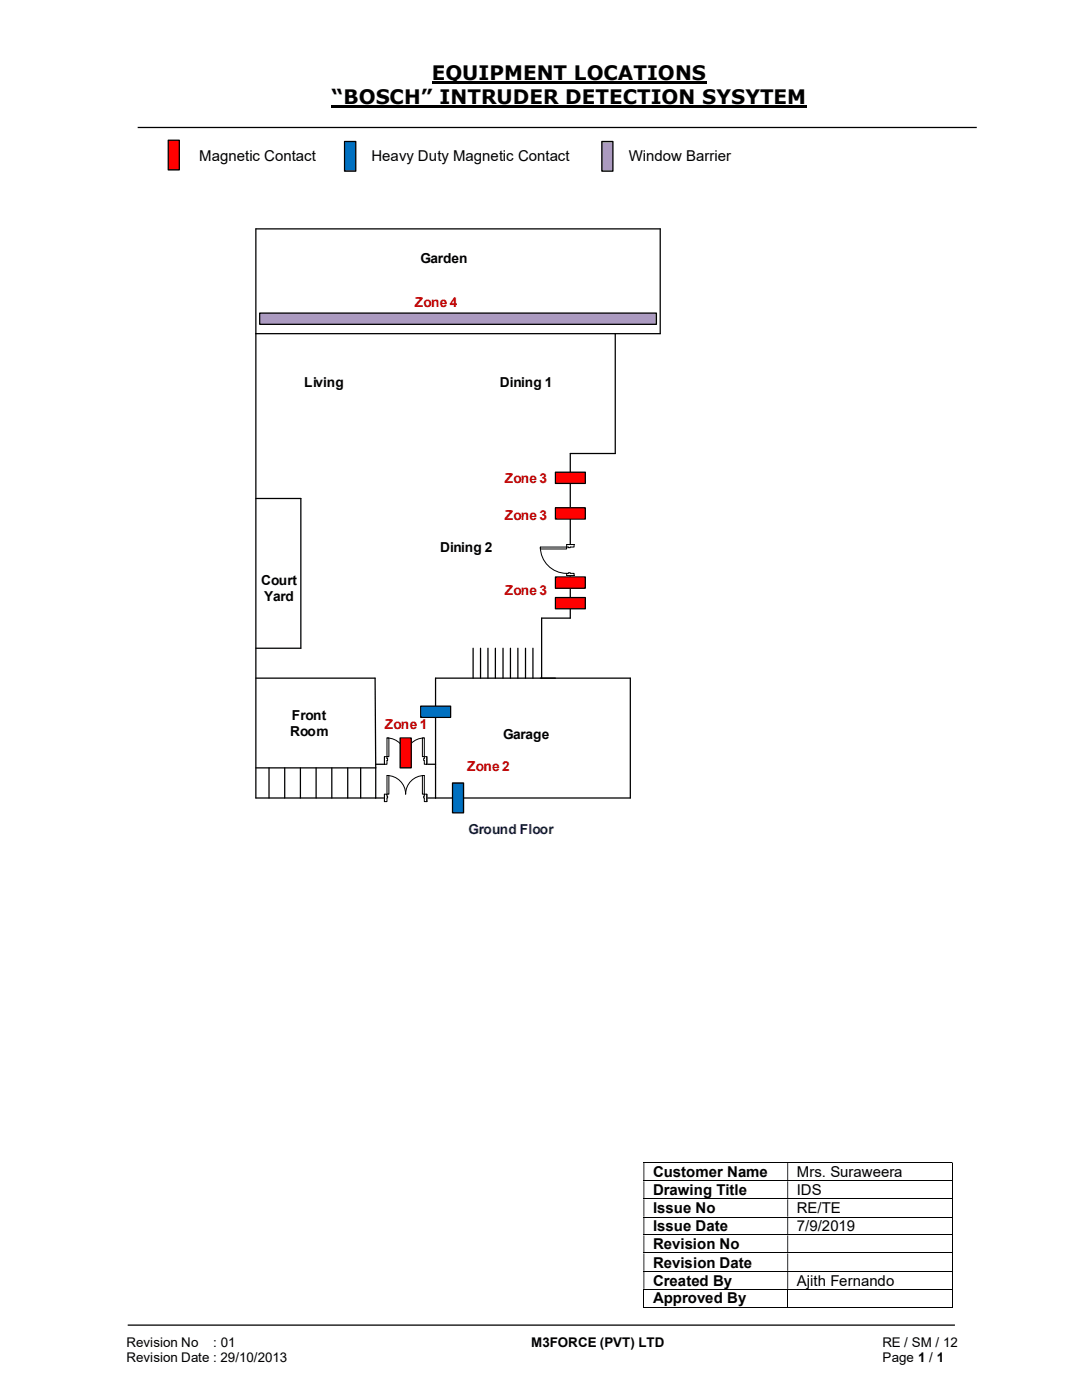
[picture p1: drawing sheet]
<svg xmlns="http://www.w3.org/2000/svg" width="216mm" height="279mm" viewBox="0 0 216 279" stroke-linecap="round" stroke-linejoin="round" font-family="sans-serif">
<path d="M86.1 16.5h54.9M66.2 21.3h94.8" fill="none" stroke="#000" stroke-width=".42"/>
<path d="M27.5 25.4h167.4M25.5 264.5h165" fill="none" stroke="#000" stroke-width=".25"/>
<g fill="none" stroke="#000" stroke-width=".2">
<path d="M128.4 232.1h61.6M128.4 235.7h61.6M128.4 239.3h61.6M190.1 232.1v3.5M190.1 235.8v3.4M190.1 239.4v3.4M128.4 242.9h61.6M128.4 246.5h61.6M128.4 250.1h61.6M128.4 253.7h61.6M128.4 257.3h61.6M128.5 257.3v3.7"/>
<path d="M157.2 257.3v3.7M190.1 243v3.4M190.1 246.5v3.5M190.1 250.1v3.5M190.1 253.8v3.4M190.1 257.3v3.7M128.4 260.9h28.7M157.3 260.9h32.7"/>
</g>
<g fill="#000">
<path d="M190 232h.2v.1h-.2zM128.4 232.1h.2v3.5h-.2zM157.1 232.1h.2v3.5h-.2z" fill-rule="evenodd"/>
<path d="M190 235.6h.2v.2h-.2zM128.4 235.8h.2v3.4h-.2zM157.1 235.8h.2v3.4h-.2z" fill-rule="evenodd"/>
<path d="M190 239.2h.2v.2h-.2zM128.4 239.4h.2v3.4h-.2zM157.1 239.4h.2v3.4h-.2z" fill-rule="evenodd"/>
<path d="M190 242.8h.2v.2h-.2zM128.4 243h.2v3.4h-.2zM157.1 243h.2v3.4h-.2z" fill-rule="evenodd"/>
<path d="M190 246.4h.2v.1h-.2zM128.4 246.5h.2v3.5h-.2zM157.1 246.5h.2v3.5h-.2z" fill-rule="evenodd"/>
<path d="M190 250h.2v.1h-.2zM128.4 250.1h.2v3.5h-.2zM157.1 250.1h.2v3.5h-.2z" fill-rule="evenodd"/>
<path d="M190 253.6h.2v.2h-.2zM128.4 253.8h.2v3.4h-.2zM157.1 253.8h.2v3.4h-.2z" fill-rule="evenodd"/>
</g>
<path d="M190 257.2h.2v.1h-.2zM190 260.8h.2v.2h-.2z" fill="#000"/>
<path d="M33.6 28h2.2v5.9h-2.2z" fill="#f00"/>
<path d="M33.6 28h2.2v5.9h-2.2z" fill="none" stroke="#000" stroke-width=".25"/>
<path d="M120.1 28.2h2.2v6h-2.2z" fill="#ab9ac0"/>
<path d="M120.1 28.2h2.2v6h-2.2z" fill="none" stroke="#000" stroke-width=".25"/>
<path d="M51.8 62.5h79.2v2.2h-79.2z" fill-rule="evenodd" fill="#ab9ac0"/>
<path d="M51.1 66.6h80.6v-20.9h-80.6v113.6h74.7v-24h-38.9v24M51.8 62.5h79.2v2.2h-79.2zM122.8 66.6v23.9h-9v32.9h-5.7v11.9M51.1 99.5h8.9v29.9h-8.9M51.1 135.3h23.7l.2 17.9M51.1 153.2h23.9M75 152.5h11.9M75 153.2v6.1" fill="none" stroke="#000" stroke-width=".25"/>
<path d="M76.7 158.5h8.5v1.5h-8.5z" fill="#fff"/>
<path d="M76.7 158.5h8.5v1.5h-8.5z" fill="none" stroke="#fff" stroke-width=".2"/>
<path d="M84.7 158.5v1.5h.5v-1.5zM76.7 158.5h.5v1.5h-.5z" fill-rule="evenodd" fill="#fff"/>
<path d="M77.2 158.9v-.4h-.5v1.5h.5v-.7M84.7 158.9v-.4h.5v1.5h-.5v-.7" fill="none" stroke="#000" stroke-width=".2"/>
<path d="M84.5 158.9v.4h.2v-.4zM77.2 158.9h.1v.4h-.1z" fill-rule="evenodd" fill="#fff"/>
<path d="M76.7 158.5v1.5M77.2 154.8a3.7 3.7 0 0 1 3.7 3.7 3.7 3.7 0 0 1 3.8-3.7M77.2 158.9h.1v.4h-.1M84.7 158.9h-.2v.4h.2M85.2 158.5v1.5" fill="none" stroke="#000" stroke-width=".2"/>
<path d="M77.2 154.8h.4v3.7h-.4z" fill-rule="evenodd" fill="#fff"/>
<path d="M77.2 154.8h.4v3.7h-.4z" fill="none" stroke="#000" stroke-width=".2"/>
<path d="M84.3 154.8h.4v3.7h-.4z" fill-rule="evenodd" fill="#fff"/>
<path d="M84.3 154.8h.4v3.7h-.4z" fill="none" stroke="#000" stroke-width=".2"/>
<path d="M76.7 151h8.5v1.6h-8.5z" fill="#fff"/>
<path d="M76.7 151h8.5v1.6h-8.5z" fill="none" stroke="#fff" stroke-width=".2"/>
<path d="M84.7 151v1.5h.5v-1.5zM76.7 151h.5v1.5h-.5z" fill-rule="evenodd" fill="#fff"/>
<path d="M77.2 151.4v-.4h-.5v1.5h.5v-.7M84.7 151.4v-.4h.5v1.5h-.5v-.7" fill="none" stroke="#000" stroke-width=".2"/>
<path d="M84.5 151.4v.4h.2v-.4zM77.2 151.4h.1v.4h-.1z" fill-rule="evenodd" fill="#fff"/>
<path d="M76.7 151v1.5M77.2 147.3a3.8 3.8 0 0 1 3.7 3.7 3.7 3.7 0 0 1 3.8-3.7M77.2 151.4h.1v.4h-.1M84.7 151.4h-.2v.4h.2M85.2 151v1.5" fill="none" stroke="#000" stroke-width=".2"/>
<path d="M77.2 147.3h.4v3.7h-.4z" fill-rule="evenodd" fill="#fff"/>
<path d="M77.2 147.3h.4v3.7h-.4z" fill="none" stroke="#000" stroke-width=".2"/>
<path d="M84.3 147.3h.4v3.7h-.4z" fill-rule="evenodd" fill="#fff"/>
<path d="M84.3 147.3h.4v3.7h-.4z" fill="none" stroke="#000" stroke-width=".2"/>
<path d="M110.8 119.3h6v2.2h-6z" fill-rule="evenodd" fill="#f00"/>
<path d="M110.8 119.3h6v2.2h-6z" fill="none" stroke="#000" stroke-width=".25"/>
<path d="M110.8 115.1h6v2.3h-6z" fill-rule="evenodd" fill="#f00"/>
<path d="M110.8 115.1h6v2.3h-6z" fill="none" stroke="#000" stroke-width=".25"/>
<path d="M110.8 94.2h6v2.3h-6z" fill-rule="evenodd" fill="#f00"/>
<path d="M110.8 94.2h6v2.3h-6z" fill="none" stroke="#000" stroke-width=".25"/>
<path d="M110.8 101.3h6v2.3h-6z" fill-rule="evenodd" fill="#f00"/>
<path d="M110.8 101.3h6v2.3h-6z" fill="none" stroke="#000" stroke-width=".25"/>
<path d="M113 108.7h1.6v6.2h-1.6z" fill-rule="evenodd" fill="#fff"/>
<path d="M113 108.7h1.6v6.2h-1.6z" fill="none" stroke="#fff" stroke-width=".2"/>
<path d="M113.1 108.7v.5h1.5v-.5zM113.1 114.4h1.5v.5h-1.5z" fill-rule="evenodd" fill="#fff"/>
<path d="M113.4 109.2h-.3v-.5h1.5v.5h-.8M113.4 114.4h-.3v.5h1.5v-.5h-.8" fill="none" stroke="#000" stroke-width=".2"/>
<path d="M113.4 109.2v.1h.4v-.1zM113.4 114.3h.4v.1h-.4z" fill-rule="evenodd" fill="#fff"/>
<path d="M107.8 109.2a5.2 5.2 0 0 0 5.3 5.2M113.1 108.7h1.5M113.1 114.9h1.5M113.4 109.2v.1h.4v-.1M113.4 114.4v-.1h.4v.1" fill="none" stroke="#000" stroke-width=".2"/>
<path d="M107.8 109.2h5.3v.4h-5.3z" fill="#fff"/>
<path d="M107.8 109.2h5.3v.4h-5.3z" fill="none" stroke="#000" stroke-width=".2"/>
<g fill="none" stroke="#000" stroke-width=".25">
<path d="M94.4 129.4v5.9M95.9 129.4v5.9M97.4 129.4v5.9M98.8 129.4v5.9M100.4 129.4v5.9M101.9 129.4v5.9M103.3 129.4v5.9M104.9 129.4v5.9M106.3 129.4v5.9M53.7 153.2v6.1M56.8 153.2v6.1M59.9 153.2v6.1"/>
<path d="M63.1 153.2v6.1M66.2 153.2v6.1M69.4 153.2v6.1M72 153.2v6.1"/>
</g>
<path d="M90.3 156.3h2.2v5.9h-2.2z" fill="#0070c0"/>
<path d="M90.3 156.3h2.2v5.9h-2.2z" fill="none" stroke="#000" stroke-width=".25"/>
<path d="M83.9 140.9h6v2.3h-6z" fill-rule="evenodd" fill="#0070c0"/>
<path d="M83.9 140.9h6v2.3h-6z" fill="none" stroke="#000" stroke-width=".25"/>
<path d="M79.8 147.3h2.2v5.9h-2.2z" fill="#f00"/>
<path d="M79.8 147.3h2.2v5.9h-2.2z" fill="none" stroke="#000" stroke-width=".25"/>
<path d="M68.7 28.2h2.3v6h-2.3z" fill="#0070c0"/>
<path d="M68.7 28.2h2.3v6h-2.3z" fill="none" stroke="#000" stroke-width=".25"/>
<g font-size="4">
<text x="86.1" y="16">EQUIPMENT LOCATIONS</text>
<text x="66.2" y="20.8">“BOSCH” INTRUDER DETECTION SYSYTEM</text>
</g>
<g font-size="3">
<text x="39.7" y="32.1">Magnetic Contact</text>
<text x="74.1" y="32.1">Heavy Duty Magnetic Contact</text>
<text x="125.4" y="32.1">Window Barrier</text>
<text x="130.3" y="234.9">Customer Name</text>
<text x="130.3" y="238.5">Drawing Title</text>
<text x="159" y="234.9">Mrs. Suraweera</text>
<text x="159" y="238.5">IDS</text>
<text x="130.3" y="242.1">Issue No</text>
<text x="130.3" y="245.7">Issue Date</text>
<text x="159" y="242.1">RE/TE</text>
<text x="159" y="245.7">7/9/2019</text>
<text x="130.3" y="249.3">Revision No</text>
<text x="130.3" y="253">Revision Date</text>
<text x="130.3" y="256.6">Created By</text>
<text x="159" y="256.6">Ajith Fernando</text>
<text x="130.3" y="260.1">Approved By</text>
</g>
<g font-size="2.7">
<text x="83.9" y="52.6">Garden</text>
<text x="60.7" y="77.2">Living</text>
<text x="99.7" y="77.2">Dining 1</text>
<text x="87.8" y="110.1">Dining 2</text>
<text x="52.1" y="116.7">Court</text>
<text x="52.7" y="119.9">Yard</text>
<text x="58.3" y="143.6">Front</text>
<text x="57.9" y="146.8">Room</text>
<text x="100.4" y="147.4">Garage</text>
<text x="25.2" y="268.8">Revision No</text>
<text x="42.6" y="268.8">: 01</text>
<text x="106" y="268.8">M3FORCE (PVT) LTD</text>
<text x="176.1" y="268.8">RE / SM / 12</text>
<text x="25.2" y="271.8">Revision Date : 29/10/2013</text>
<text x="176.1" y="271.8">Page 1 / 1</text>
</g>
<g font-size="2.7" fill="#c00000">
<text x="82.8" y="61.2">Zone 4</text>
<text x="100.7" y="96.3">Zone 3</text>
<text x="100.7" y="103.7">Zone 3</text>
<text x="100.7" y="118.7">Zone 3</text>
<text x="76.8" y="145.5">Zone 1</text>
<text x="93.2" y="153.8">Zone 2</text>
</g>
<text font-size="2.7" fill="#002060" x="93.5" y="166.5">Ground Floor</text>
</svg>
